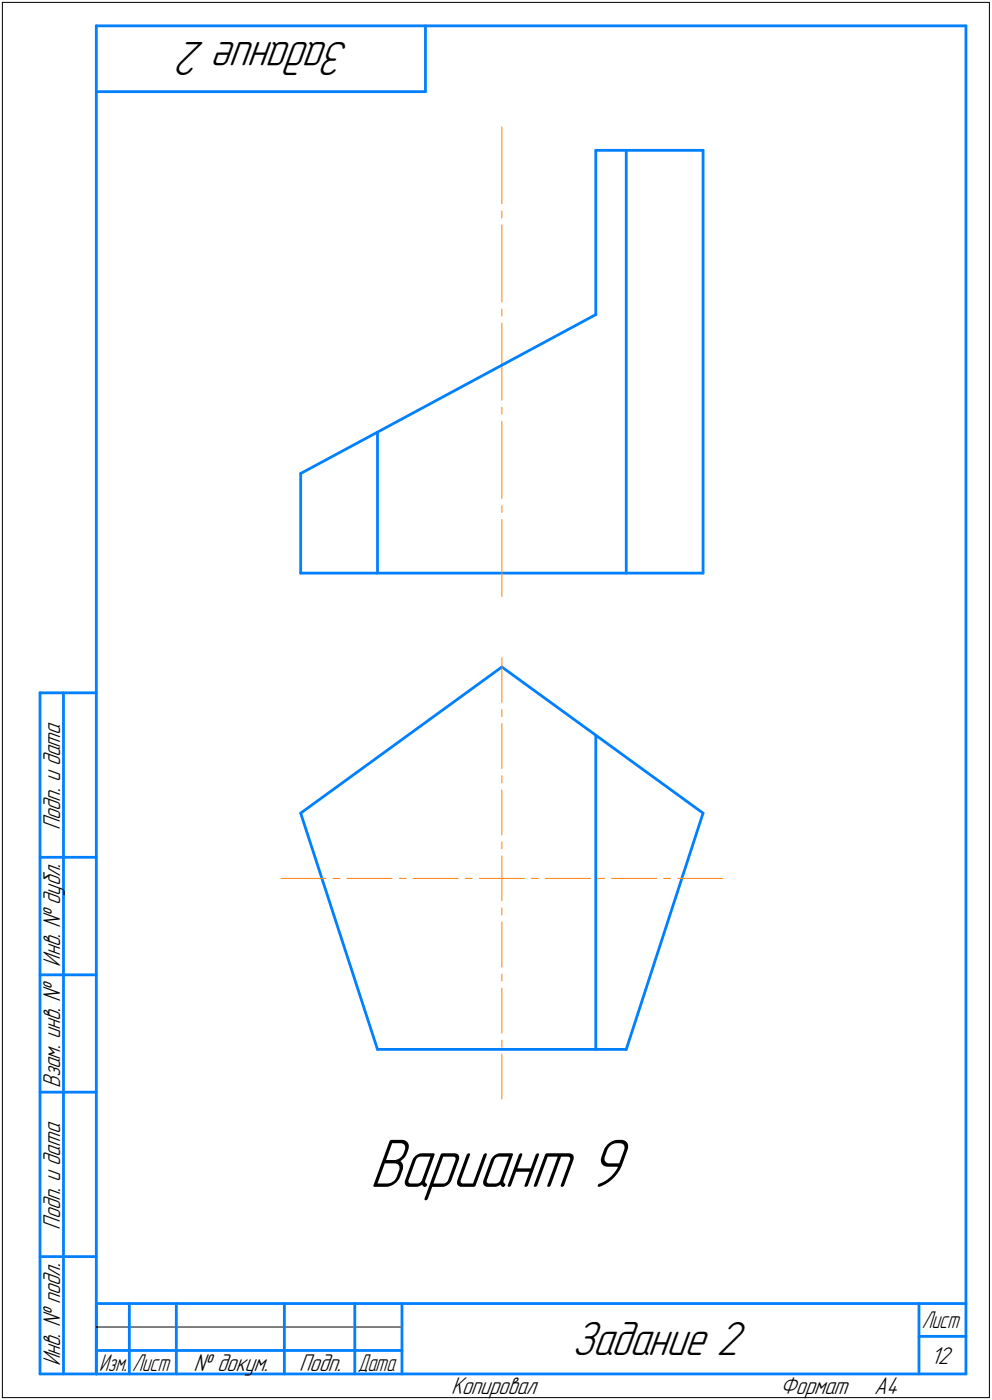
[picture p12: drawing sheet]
<svg xmlns="http://www.w3.org/2000/svg" width="211mm" height="298mm" viewBox="0 0 211 298" stroke-linecap="round" stroke-linejoin="round" font-family="sans-serif">
<g fill="none" stroke="#0080ff" stroke-width=".59">
<path d="M20.5 5.5v287zM20.5 5.5h185zM20.5 19.5h70zM90.5 5.5v14zM205.5 5.5v287zM126.7 32h22.9zM126.7 32v35zM133.2 32v90zM149.6 32v90zM80.3 92v30zM64 100.8v21.2zM64 100.8l62.7-33.8z"/>
<path d="M64 122h85.6zM8.5 147.5v145zM8.5 147.5h12zM13.5 147.5v145zM106.8 142l42.8 31.1zM126.7 156.5v66.9zM64 173.1l42.8-31.1zM64 173.1l16.3 50.3zM149.6 173.1l-16.4 50.3zM8.5 182.5h12zM8.5 207.5h12zM8.5 232.5h12z"/>
<path d="M80.3 223.4h52.9zM8.5 267.5h12zM20.5 277.5h185zM20.5 277.5v15zM27.5 277.5v15zM37.5 277.5v15zM60.5 277.5v15zM75.5 277.5v15zM85.5 277.5v15zM195.5 277.5v15zM8.5 292.5h12zM20.5 292.5h185z"/>
<path d="M20.5 287.5h7zM27.5 287.5h10zM37.5 287.5h23zM60.5 287.5h15zM75.5 287.5h10zM195.5 284.5h10z"/>
</g>
<g fill="none" stroke="#ff8000" stroke-width=".21">
<path d="M106.8 27v16.4zM106.8 47.9v16.4zM106.8 44.9v1.5zM106.8 68.8v16.4zM106.8 65.8v1.5zM106.8 89.7v16.4zM106.8 86.7v1.5zM106.8 110.6v16.4zM106.8 107.6v1.5zM106.8 140v9.6zM106.8 151v1.6zM106.8 154.1v9.5z"/>
<path d="M106.8 165.1v1.5zM106.8 168.1v9.6zM106.8 179.2v1.5zM59.8 187h9.5zM70.8 187h1.5zM73.8 187h9.6zM84.9 187h1.5zM87.9 187h9.6zM99 187h1.5zM102 187h4.8zM106.8 196.3v9.6zM106.8 193.3v1.5z"/>
<path d="M106.8 187v4.8zM106.8 182.2v4.8zM106.8 187h4.7zM113 187h1.6zM116 187h9.6zM127.1 187h1.5zM130.1 187h9.6zM141.2 187h1.5zM144.2 187h9.6zM106.8 210.4v9.5zM106.8 207.3v1.5zM106.8 224.4v9.6z"/>
<path d="M106.8 221.4v1.5z"/>
</g>
<path d="M78.6 241.5h56.3zM78.6 241.5h56.3zM78.6 241.6h56.3zM78.6 241.6h56.3zM78.6 241.6h56.3zM78.6 241.7h56.3zM78.6 241.7h56.3zM78.6 241.8h56.3zM78.6 241.8h56.3zM78.6 241.9h56.3zM78.6 241.9h56.3zM78.6 241.9h56.3zM78.6 242h56.3zM78.6 242h56.3zM78.6 242.1h56.3zM78.6 242.1h56.3zM78.6 242.1h56.3zM78.6 242.2h56.3zM78.6 242.2h56.3zM78.6 242.3h56.3zM78.6 242.3h56.3zM78.6 242.4h56.3zM78.6 242.4h56.3zM78.6 242.4h56.3zM78.6 242.5h56.3zM78.6 242.5h56.3zM78.6 242.6h56.3zM78.6 242.6h56.3zM78.6 242.7h56.3zM78.6 242.7h56.3zM78.6 242.7h56.3zM78.6 242.8h56.3zM78.6 242.8h56.3zM78.6 242.9h56.3zM78.6 242.9h56.3zM78.6 243h56.3zM78.6 243h56.3zM78.6 243h56.3zM78.6 243.1h56.3zM78.6 243.1h56.3zM78.6 243.2h56.3zM78.6 243.2h56.3zM78.6 243.2h56.3zM78.6 243.3h56.3zM78.6 243.3h56.3zM78.6 243.4h56.3zM78.6 243.4h56.3zM78.6 243.5h56.3zM78.6 243.5h56.3zM78.6 243.5h56.3zM78.6 243.6h56.3zM78.6 243.6h56.3zM78.6 243.7h56.3zM78.6 243.7h56.3zM78.6 243.8h56.3zM78.6 243.8h56.3zM78.6 243.8h56.3zM78.6 243.9h56.3zM78.6 243.9h56.3zM78.6 244h56.3zM78.6 244h56.3zM78.6 244.1h56.3zM78.6 244.1h56.3zM78.6 244.1h56.3zM78.6 244.2h56.3zM78.6 244.2h56.3zM78.6 244.3h56.3zM78.6 244.3h56.3zM78.6 244.3h56.3zM78.6 244.4h56.3zM78.6 244.4h56.3zM78.6 244.5h56.3zM78.6 244.5h56.3zM78.6 244.6h56.3zM78.6 244.6h56.3zM78.6 244.6h56.3zM78.6 244.7h56.3zM78.6 244.7h56.3zM78.6 244.8h56.3zM78.6 244.8h56.3zM78.6 244.9h56.3zM78.6 244.9h56.3zM78.6 244.9h56.3zM78.6 245h56.3zM78.6 245h56.3zM78.6 245.1h56.3zM78.6 245.1h56.3zM78.6 245.2h56.3zM78.6 245.2h56.3zM78.6 245.2h56.3zM78.6 245.3h56.3zM78.6 245.3h56.3zM78.6 245.4h56.3zM78.6 245.4h56.3zM78.6 245.4h56.3zM78.6 245.5h56.3zM78.6 245.5h56.3zM78.6 245.6h56.3zM78.6 245.6h56.3zM78.6 245.7h56.3zM78.6 245.7h56.3zM78.6 245.7h56.3zM78.6 245.8h56.3zM78.6 245.8h56.3zM78.6 245.9h56.3zM78.6 245.9h56.3zM78.6 246h56.3zM78.6 246h56.3zM78.6 246h56.3zM78.6 246.1h56.3zM78.6 246.1h56.3zM78.6 246.2h56.3zM78.6 246.2h56.3zM78.6 246.3h56.3zM78.6 246.3h56.3zM78.6 246.3h56.3zM78.6 246.4h56.3zM78.6 246.4h56.3zM78.6 246.5h56.3zM78.6 246.5h56.3zM78.6 246.5h56.3zM78.6 246.6h56.3zM78.6 246.6h56.3zM78.6 246.7h56.3zM78.6 246.7h56.3zM78.6 246.8h56.3zM78.6 246.8h56.3zM78.6 246.8h56.3zM78.6 246.9h56.3zM78.6 246.9h56.3zM78.6 247h56.3zM78.6 247h56.3zM78.6 247.1h56.3zM78.6 247.1h56.3zM78.6 247.1h56.3zM78.6 247.2h56.3zM78.6 247.2h56.3zM78.6 247.3h56.3zM78.6 247.3h56.3zM78.6 247.4h56.3zM78.6 247.4h56.3zM78.6 247.4h56.3zM78.6 247.5h56.3zM78.6 247.5h56.3zM78.6 247.6h56.3zM78.6 247.6h56.3zM78.6 247.6h56.3zM78.6 247.7h56.3zM78.6 247.7h56.3zM78.6 247.8h56.3zM78.6 247.8h56.3zM78.6 247.9h56.3zM78.6 247.9h56.3zM78.6 247.9h56.3zM78.6 248h56.3zM78.6 248h56.3zM78.6 248.1h56.3zM78.6 248.1h56.3zM78.6 248.2h56.3zM78.6 248.2h56.3zM78.6 248.2h56.3zM78.6 248.3h56.3zM78.6 248.3h56.3zM78.6 248.4h56.3zM78.6 248.4h56.3zM78.6 248.5h56.3zM78.6 248.5h56.3zM78.6 248.5h56.3zM78.6 248.6h56.3zM78.6 248.6h56.3zM78.6 248.7h56.3zM78.6 248.7h56.3zM78.6 248.8h56.3zM78.6 248.8h56.3zM78.6 248.8h56.3zM78.6 248.9h56.3zM78.6 248.9h56.3zM78.6 249h56.3zM78.6 249h56.3zM78.6 249h56.3zM78.6 249.1h56.3zM78.6 249.1h56.3zM78.6 249.2h56.3zM78.6 249.2h56.3zM78.6 249.3h56.3zM78.6 249.3h56.3zM78.6 249.3h56.3zM78.6 249.4h56.3zM78.6 249.4h56.3zM78.6 249.5h56.3zM78.6 249.5h56.3zM78.6 249.6h56.3zM78.6 249.6h56.3zM78.6 249.6h56.3zM78.6 249.7h56.3zM78.6 249.7h56.3zM78.6 249.8h56.3zM78.6 249.8h56.3zM78.6 249.9h56.3zM78.6 249.9h56.3zM78.6 249.9h56.3zM78.6 250h56.3zM78.6 250h56.3zM78.6 250.1h56.3zM78.6 250.1h56.3zM78.6 250.1h56.3zM78.6 250.2h56.3zM78.6 250.2h56.3zM78.6 250.3h56.3zM78.6 250.3h56.3zM78.6 250.4h56.3zM78.6 250.4h56.3zM78.6 250.4h56.3zM78.6 250.5h56.3zM78.6 250.5h56.3zM78.6 250.6h56.3zM78.6 250.6h56.3zM78.6 250.7h56.3zM78.6 250.7h56.3zM78.6 250.7h56.3zM78.6 250.8h56.3zM78.6 250.8h56.3zM78.6 250.9h56.3zM78.6 250.9h56.3zM78.6 251h56.3zM78.6 251h56.3zM78.6 251h56.3zM78.6 251.1h56.3zM78.6 251.1h56.3zM78.6 251.2h56.3zM78.6 251.2h56.3zM78.6 251.2h56.3zM78.6 251.3h56.3zM78.6 251.3h56.3zM78.6 251.4h56.3zM78.6 251.4h56.3zM78.6 251.5h56.3zM78.6 251.5h56.3zM78.6 251.5h56.3zM78.6 251.6h56.3zM78.6 251.6h56.3zM78.6 251.7h56.3zM78.6 251.7h56.3zM78.6 251.8h56.3zM78.6 251.8h56.3zM78.6 251.8h56.3zM78.6 251.9h56.3zM78.6 251.9h56.3zM78.6 252h56.3zM78.6 252h56.3zM78.6 252.1h56.3zM78.6 252.1h56.3zM78.6 252.1h56.3zM78.6 252.2h56.3zM78.6 252.2h56.3zM78.6 252.3h56.3zM78.6 252.3h56.3zM78.6 252.3h56.3zM78.6 252.4h56.3zM78.6 252.4h56.3zM78.6 252.5h56.3zM78.6 252.5h56.3zM78.6 252.6h56.3zM78.6 252.6h56.3zM78.6 252.6h56.3zM78.6 252.7h56.3zM78.6 252.7h56.3zM78.6 252.8h56.3zM78.6 252.8h56.3zM78.6 252.9h56.3zM78.6 252.9h56.3zM78.6 252.9h56.3zM78.6 253h56.3zM78.6 253h56.3zM78.6 253.1h56.3zM78.6 253.1h56.3zM78.6 253.2h56.3zM78.6 253.2h56.3zM78.6 253.2h56.3zM78.6 253.3h56.3zM78.6 253.3h56.3zM78.6 253.4h56.3zM78.6 253.4h56.3zM78.6 253.4h56.3zM78.6 253.5h56.3zM78.6 253.5h56.3zM78.6 253.6h56.3zM78.6 253.6h56.3zM78.6 253.7h56.3zM78.6 253.7h56.3zM78.6 253.7h56.3zM78.6 253.8h56.3zM78.6 253.8h56.3zM78.6 253.9h56.3zM78.6 253.9h56.3zM78.6 254h56.3zM78.6 254h56.3zM78.6 254h56.3zM78.6 254.1h56.3zM78.6 254.1h56.3zM78.6 254.2h56.3zM78.6 254.2h56.3zM78.6 254.3h56.3zM78.6 254.3h56.3zM78.6 254.3h56.3zM78.6 254.4h56.3zM78.6 254.4h56.3zM78.6 254.5h56.3zM78.6 254.5h56.3zM78.6 254.6h56.3zM78.6 254.6h56.3zM78.6 254.6h56.3zM78.6 254.7h56.3zM78.6 254.7h56.3zM78.6 254.8h56.3zM78.6 254.8h56.3zM78.6 254.8h56.3zM78.6 254.9h56.3zM78.6 254.9h56.3zM78.6 255h56.3zM78.6 255h56.3zM78.6 255.1h56.3zM78.6 255.1h56.3zM78.6 255.1h56.3zM78.6 255.2h56.3zM78.6 255.2h56.3zM78.6 255.3h56.3zM78.6 255.3h56.3zM78.6 255.4h56.3zM78.6 255.4h56.3zM78.6 255.4h56.3zM78.6 255.5h56.3zM78.6 255.5h56.3zM78.6 255.6h56.3zM78.6 255.6h56.3zM78.6 255.7h56.3zM78.6 255.7h56.3z" fill="#fff" stroke="#fff" stroke-width=".21"/>
<path d="M.5 .5v297zM.5 .5h210zM210.5 .5v297zM.5 297.5h210zM20.5 282.5h65z" fill="none" stroke="#000" stroke-width=".21"/>
<text font-size="15.6" x="78.6" y="252.7">Вариант 9</text>
<g font-size="10.9">
<text x="74.4" y="9" transform="rotate(-180 74.4 9)">Задание 2</text>
<text x="121.6" y="288.5">Задание 2</text>
</g>
<g font-size="5.5">
<text x="12.8" y="176.7" transform="rotate(-90 12.8 176.7)">Подп. и дата</text>
<text x="12.8" y="205.8" transform="rotate(-90 12.8 205.8)">Инв. № дубл.</text>
<text x="12.8" y="231.6" transform="rotate(-90 12.8 231.6)">Взам. инв. №</text>
<text x="12.8" y="261.7" transform="rotate(-90 12.8 261.7)">Подп. и дата</text>
<text x="12.8" y="290.8" transform="rotate(-90 12.8 290.8)">Инв. № подл.</text>
<text x="41.2" y="291.8">№ докум.</text>
<text x="63.6" y="291.8">Подп.</text>
<text x="198" y="290.3">12</text>
<text x="96" y="296.8">Копировал</text>
<text x="166" y="296.8">Формат</text>
<text x="186" y="296.8">A4</text>
</g>
<g font-size="5.4">
<text x="196.1" y="282.8">Лист</text>
<text x="21.1" y="291.8">Изм.</text>
<text x="28.1" y="291.8">Лист</text>
<text x="76.1" y="291.8">Дата</text>
</g>
</svg>
